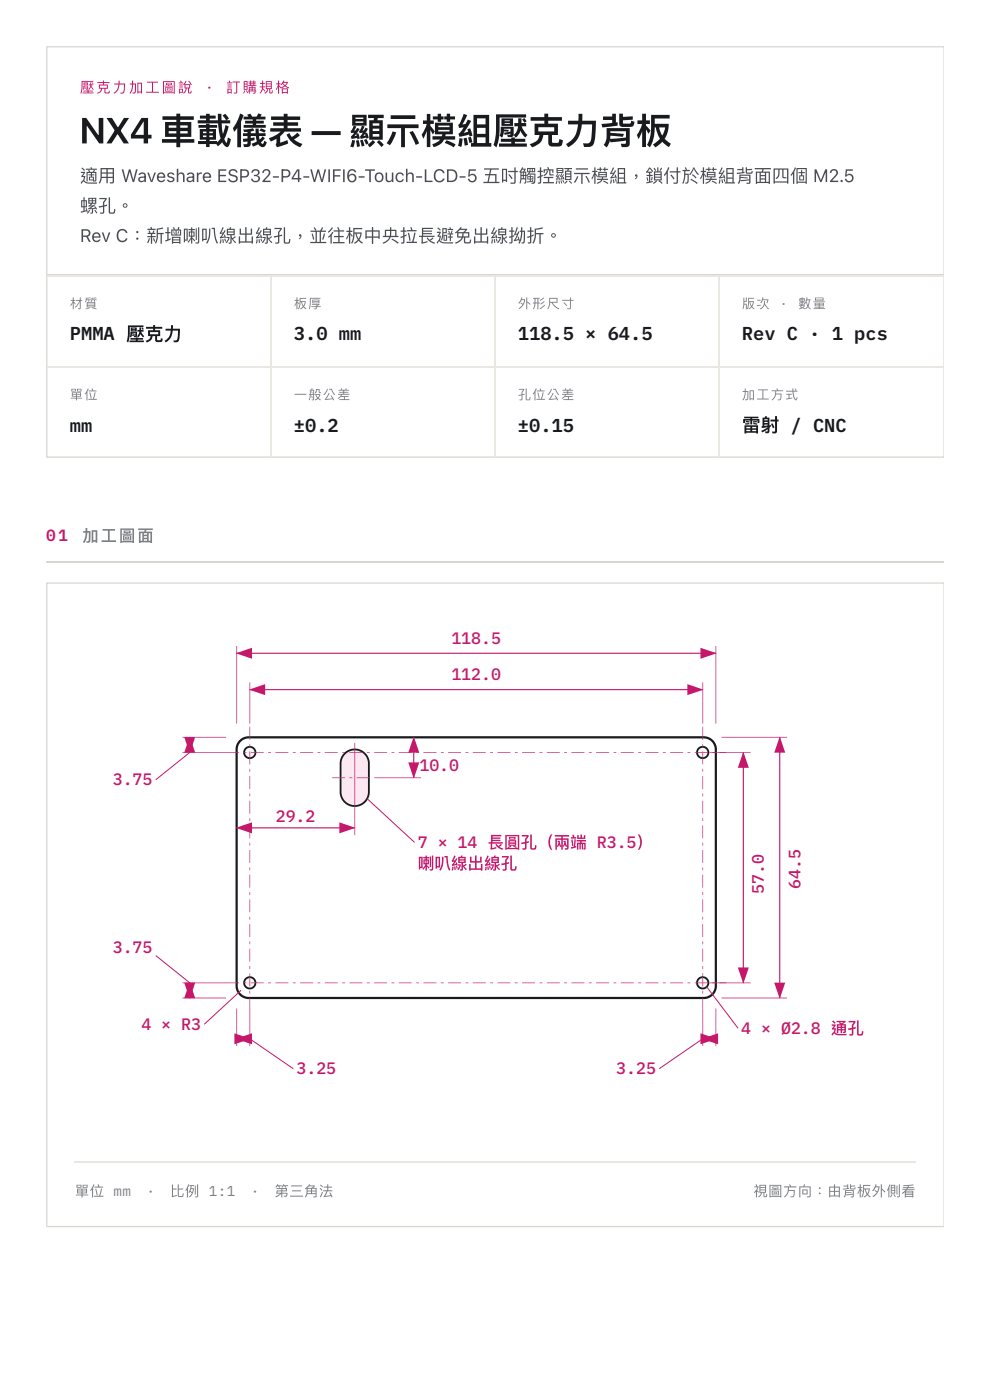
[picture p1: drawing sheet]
<svg xmlns="http://www.w3.org/2000/svg" width="210mm" height="297mm" viewBox="0 0 210 297" stroke-linecap="round" stroke-linejoin="round" font-family="sans-serif">
<path d="M9.9 9.9v87.1h190.2M9.9 9.9h.1M9.9 9.9h190.2M9.8 119.2h190.3" fill="none" stroke="#d9d6d0" stroke-width=".26"/>
<path d="M9.8 123.6h190.3v136.7h-190.3z" fill="#fff"/>
<path d="M10.1 58.3h189.9M9.9 123.7v136.5h190.2M9.9 123.7h.1M9.9 123.7h190.2" fill="none" stroke="#d9d6d0" stroke-width=".26"/>
<path d="M10.1 58.6h189.9M57.5 58.5v38.3M104.9 58.5v38.3M152.5 58.5v38.3M10.1 77.9h189.9M15.9 246.5h178.3" fill="none" stroke="#eae7e2" stroke-width=".26"/>
<path d="M50.9 157.2l.9-.6 .9-.2h96.5a2.57 2.57 0 0 1 2.6 2.6v50.2a2.57 2.57 0 0 1-2.6 2.5h-96.5a2.57 2.57 0 0 1-2.5-2.5v-50.2l.2-1z" fill="none" stroke="#191a1d" stroke-width=".47"/>
<circle cx="53" cy="159.6" r="1.2" fill="#f6f5f2"/>
<circle cx="53" cy="159.6" r="1.2" fill="none" stroke="#191a1d" stroke-width=".39"/>
<circle cx="149" cy="159.6" r="1.2" fill="#f6f5f2"/>
<circle cx="149" cy="159.6" r="1.2" fill="none" stroke="#191a1d" stroke-width=".39"/>
<circle cx="53" cy="208.5" r="1.2" fill="#f6f5f2"/>
<circle cx="53" cy="208.5" r="1.2" fill="none" stroke="#191a1d" stroke-width=".39"/>
<circle cx="149" cy="208.5" r="1.2" fill="#f6f5f2"/>
<circle cx="149" cy="208.5" r="1.2" fill="none" stroke="#191a1d" stroke-width=".39"/>
<path d="M73.1 159.9a3 3 0 0 1 3.3-.7 3 3 0 0 1 1.8 2.8v6a3 3 0 0 1-3 3 3 3 0 0 1-3-3v-6.4l.3-.9z" fill="#fbe8f1"/>
<path d="M73.1 159.9a3 3 0 0 1 3.3-.7 3 3 0 0 1 1.8 2.8v6a3 3 0 0 1-3 3 3 3 0 0 1-3-3v-6.4l.3-.9z" fill="none" stroke="#191a1d" stroke-width=".39"/>
<g fill="#c5186b">
<path d="M47.9 159.5h2.8v.2h-2.8zM51.6 159.5h.6v.2h-.6zM53.2 159.5h2.7v.2h-2.7zM56.9 159.5h.6v.2h-.6zM58.4 159.5h2.7v.2h-2.7zM62.1 159.5h.6v.2h-.6zM63.6 159.5h2.8v.2h-2.8zM67.3 159.5h.6v.2h-.6zM68.9 159.5h2.7v.2h-2.7zM72.5 159.5h.6v.2h-.6zM74.1 159.5h2.7v.2h-2.7zM77.8 159.5h.6v.2h-.6zM79.3 159.5h2.8v.2h-2.8zM83 159.5h.6v.2h-.6zM84.5 159.5h2.8v.2h-2.8zM88.2 159.5h.6v.2h-.6zM89.8 159.5h2.7v.2h-2.7zM93.5 159.5h.6v.2h-.6zM95 159.5h2.8v.2h-2.8zM98.7 159.5h.6v.2h-.6zM100.2 159.5h2.8v.2h-2.8zM103.9 159.5h.6v.2h-.6zM105.5 159.5h2.7v.2h-2.7zM109.2 159.5h.6v.2h-.6zM110.7 159.5h2.7v.2h-2.7zM114.4 159.5h.6v.2h-.6zM115.9 159.5h2.8v.2h-2.8zM119.6 159.5h.6v.2h-.6zM121.2 159.5h2.7v.2h-2.7zM124.8 159.5h.6v.2h-.6zM126.4 159.5h2.7v.2h-2.7zM130.1 159.5h.6v.2h-.6zM131.6 159.5h2.8v.2h-2.8zM135.3 159.5h.6v.2h-.6zM136.8 159.5h2.8v.2h-2.8zM140.5 159.5h.6v.2h-.6zM142.1 159.5h2.7v.2h-2.7zM145.8 159.5h.6v.2h-.6zM147.3 159.5h2.8v.2h-2.8zM151 159.5h.6v.2h-.6zM152.5 159.5h1.5v.2h-1.5zM47.9 208.4h2.8v.2h-2.8zM51.6 208.4h.6v.2h-.6zM53.2 208.4h2.7v.2h-2.7zM56.9 208.4h.6v.2h-.6zM58.4 208.4h2.7v.2h-2.7zM62.1 208.4h.6v.2h-.6zM63.6 208.4h2.8v.2h-2.8zM67.3 208.4h.6v.2h-.6zM68.9 208.4h2.7v.2h-2.7zM72.5 208.4h.6v.2h-.6zM74.1 208.4h2.7v.2h-2.7zM77.8 208.4h.6v.2h-.6zM79.3 208.4h2.8v.2h-2.8zM83 208.4h.6v.2h-.6zM84.5 208.4h2.8v.2h-2.8zM88.2 208.4h.6v.2h-.6zM89.8 208.4h2.7v.2h-2.7zM93.5 208.4h.6v.2h-.6zM95 208.4h2.8v.2h-2.8zM98.7 208.4h.6v.2h-.6zM100.2 208.4h2.8v.2h-2.8zM103.9 208.4h.6v.2h-.6zM105.5 208.4h2.7v.2h-2.7zM109.2 208.4h.6v.2h-.6zM110.7 208.4h2.7v.2h-2.7zM114.4 208.4h.6v.2h-.6zM115.9 208.4h2.8v.2h-2.8zM119.6 208.4h.6v.2h-.6zM121.2 208.4h2.7v.2h-2.7zM124.8 208.4h.6v.2h-.6zM126.4 208.4h2.7v.2h-2.7zM130.1 208.4h.6v.2h-.6zM131.6 208.4h2.8v.2h-2.8zM135.3 208.4h.6v.2h-.6zM136.8 208.4h2.8v.2h-2.8zM140.5 208.4h.6v.2h-.6zM142.1 208.4h2.7v.2h-2.7zM145.8 208.4h.6v.2h-.6zM147.3 208.4h2.8v.2h-2.8zM151 208.4h.6v.2h-.6zM152.5 208.4h1.5v.2h-1.5z"/>
<path d="M52.9 154.2h.1v2.7h-.1zM52.9 157.9h.1v.6h-.1zM52.9 159.4h.1v2.8h-.1zM52.9 163.1h.1v.6h-.1zM52.9 164.7h.1v2.7h-.1zM52.9 168.3h.1v.6h-.1zM52.9 169.9h.1v2.7h-.1zM52.9 173.6h.1v.6h-.1zM52.9 175.1h.1v2.8h-.1zM52.9 178.8h.1v.6h-.1zM52.9 180.3h.1v2.8h-.1zM52.9 184h.1v.6h-.1zM52.9 185.6h.1v2.7h-.1zM52.9 189.3h.1v.6h-.1zM52.9 190.8h.1v2.7h-.1zM52.9 194.5h.1v.6h-.1zM52.9 196h.1v2.8h-.1zM52.9 199.7h.1v.6h-.1zM52.9 201.3h.1v2.7h-.1zM52.9 205h.1v.6h-.1zM52.9 206.5h.1v2.7h-.1zM52.9 210.2h.1v.6h-.1zM52.9 211.7h.1v2.3h-.1zM148.9 154.2h.2v2.7h-.2zM148.9 157.9h.2v.6h-.2zM148.9 159.4h.2v2.8h-.2zM148.9 163.1h.2v.6h-.2zM148.9 164.7h.2v2.7h-.2zM148.9 168.3h.2v.6h-.2zM148.9 169.9h.2v2.7h-.2zM148.9 173.6h.2v.6h-.2zM148.9 175.1h.2v2.8h-.2zM148.9 178.8h.2v.6h-.2zM148.9 180.3h.2v2.8h-.2zM148.9 184h.2v.6h-.2zM148.9 185.6h.2v2.7h-.2zM148.9 189.3h.2v.6h-.2zM148.9 190.8h.2v2.7h-.2zM148.9 194.5h.2v.6h-.2zM148.9 196h.2v2.8h-.2zM148.9 199.7h.2v.6h-.2zM148.9 201.3h.2v2.7h-.2zM148.9 205h.2v.6h-.2zM148.9 206.5h.2v2.7h-.2zM148.9 210.2h.2v.6h-.2zM148.9 211.7h.2v2.3h-.2z"/>
<path d="M70.4 164.9h2.7v.2h-2.7zM74.1 164.9h.6v.2h-.6zM75.6 164.9h2.8v.2h-2.8zM79.3 164.9h.2v.2h-.2z"/>
</g>
<path d="M53 144.8v8.7M149 144.8v8.7" fill="none" stroke="#c5186b" stroke-width=".21"/>
<path d="M53 146.3h96" fill="none" stroke="#c5186b" stroke-width=".24"/>
<g fill="#c5186b">
<path d="M52.8 146.3l3.4-1.2v2.4z"/>
<path d="M145.7 145.1l3.5 1.2-3.5 1.2z"/>
</g>
<path d="M50.2 137v16.5M151.8 137v16.5" fill="none" stroke="#c5186b" stroke-width=".21"/>
<path d="M50.2 138.6h101.6" fill="none" stroke="#c5186b" stroke-width=".24"/>
<g fill="#c5186b">
<path d="M50 138.6l3.4-1.2v2.4z"/>
<path d="M148.5 137.4l3.4 1.2-3.4 1.2z"/>
</g>
<path d="M50.2 214v7.9M53 214v7.9M149 214v7.9M151.8 214v7.9" fill="none" stroke="#c5186b" stroke-width=".21"/>
<path d="M50.2 220.4h2.8" fill="none" stroke="#c5186b" stroke-width=".24"/>
<g fill="#c5186b">
<path d="M50 220.4l3.4-1.2v2.3z"/>
<path d="M49.7 219.2l3.4 1.2-3.4 1.1z"/>
</g>
<path d="M149 220.4h2.8" fill="none" stroke="#c5186b" stroke-width=".24"/>
<g fill="#c5186b">
<path d="M148.8 220.4l3.4-1.2v2.3z"/>
<path d="M148.5 219.2l3.4 1.2-3.4 1.1z"/>
</g>
<path d="M150.4 159.6h8.7M150.4 208.5h8.7M53 220.4l9.2 6.3M149 220.4l-9.2 6.3" fill="none" stroke="#c5186b" stroke-width=".21"/>
<path d="M157.6 159.6v48.9" fill="none" stroke="#c5186b" stroke-width=".24"/>
<g fill="#c5186b">
<path d="M157.6 159.5l1.2 3.4h-2.4z"/>
<path d="M156.4 205.3h2.4l-1.2 3.4z"/>
</g>
<path d="M153 156.4h13.9M153 211.7h13.9" fill="none" stroke="#c5186b" stroke-width=".21"/>
<path d="M165.3 156.4v55.3" fill="none" stroke="#c5186b" stroke-width=".24"/>
<g fill="#c5186b">
<path d="M165.3 156.3l1.2 3.4h-2.4z"/>
<path d="M164.1 208.5h2.4l-1.2 3.4z"/>
</g>
<path d="M38.7 156.4h9.2M38.7 159.6h9.2M38.7 208.5h9.2M38.7 211.7h9.2" fill="none" stroke="#c5186b" stroke-width=".21"/>
<path d="M40.2 156.4v3.2" fill="none" stroke="#c5186b" stroke-width=".24"/>
<g fill="#c5186b">
<path d="M40.2 156.3l1.2 3.4h-2.3z"/>
<path d="M39.1 156.4h2.3l-1.2 3.4z"/>
</g>
<path d="M40.2 208.5v3.2" fill="none" stroke="#c5186b" stroke-width=".24"/>
<g fill="#c5186b">
<path d="M40.2 208.3l1.2 3.5h-2.3z"/>
<path d="M39.1 208.5h2.3l-1.2 3.4z"/>
</g>
<path d="M40.2 159.6l-7.2 5.8M75.2 157.6v19.6M79.5 165h9.8M33 202.7l7.2 5.8" fill="none" stroke="#c5186b" stroke-width=".21"/>
<path d="M50.2 175.6h25" fill="none" stroke="#c5186b" stroke-width=".24"/>
<g fill="#c5186b">
<path d="M50 175.6l3.4-1.1v2.3z"/>
<path d="M71.9 174.5l3.5 1.1-3.5 1.2z"/>
</g>
<path d="M87.7 156.4v8.6" fill="none" stroke="#c5186b" stroke-width=".24"/>
<g fill="#c5186b">
<path d="M87.7 156.3l1.2 3.4h-2.3z"/>
<path d="M86.6 161.7h2.3l-1.2 3.5z"/>
</g>
<path d="M77.9 169.5l10 9.2M51.1 210.1l-7.8 7.2M149.8 209.4l6.7 8.8" fill="none" stroke="#c5186b" stroke-width=".21"/>
<text font-size="7.7" fill="#191a1d" x="16.9" y="30.4">NX4 車載儀表 — 顯示模組壓克力背板</text>
<g font-size="4" fill="#191a1d">
<text x="14.8" y="72.2">PMMA 壓克力</text>
<text x="62.3" y="72.2">3.0 mm</text>
<text x="109.8" y="72.2">118.5 × 64.5</text>
<text x="157.3" y="72.2">Rev C · 1 pcs</text>
<text x="14.8" y="91.5">mm</text>
<text x="62.3" y="91.5">±0.2</text>
<text x="109.8" y="91.5">±0.15</text>
<text x="157.3" y="91.5">雷射 / CNC</text>
</g>
<g font-size="3.8" fill="#4a4d54">
<text x="16.9" y="38.6">適用 Waveshare ESP32-P4-WIFI6-Touch-LCD-5 五吋觸控顯示模組，鎖付於模組背面四個 M2.5</text>
<text x="16.9" y="45">螺孔。</text>
<text x="16.9" y="51.3">Rev C：新增喇叭線出線孔，並往板中央拉長避免出線拗折。</text>
</g>
<g font-size="3.5" fill="#c5186b">
<text x="95.7" y="136.5">118.5</text>
<text x="95.7" y="144.3">112.0</text>
<text x="23.9" y="166.5">3.75</text>
<text x="88.9" y="163.6">10.0</text>
<text x="58.5" y="174.4">29.2</text>
<text x="88.6" y="179.9">7 × 14 長圓孔（兩端 R3.5）</text>
<text x="88.6" y="184.4">喇叭線出線孔</text>
<text x="162" y="189.6" transform="rotate(-90 162 189.6)">57.0</text>
<text x="169.7" y="188.5" transform="rotate(-90 169.7 188.5)">64.5</text>
<text x="23.9" y="202.2">3.75</text>
<text x="30" y="218.5">4 × R3</text>
<text x="157.2" y="219.4">4 × Ø2.8 通孔</text>
<text x="62.9" y="227.9">3.25</text>
<text x="130.6" y="227.9">3.25</text>
</g>
<text font-size="3.4" fill="#c5186b" x="9.8" y="114.8">01</text>
<text font-size="3.4" fill="#7b7f87" x="17.5" y="114.8">加工 圖面</text>
<g font-size="3" fill="#c5186b">
<text x="16.9" y="19.6">壓克力 加工 圖說</text>
<text x="43.5" y="19.6">·</text>
<text x="48" y="19.6">訂購規格</text>
</g>
<g font-size="3" fill="#7b7f87">
<text x="15.9" y="253.7">單位 mm</text>
<text x="31" y="253.7">·</text>
<text x="36.1" y="253.7">比例 1:1</text>
<text x="53.1" y="253.7">·</text>
<text x="58.2" y="253.7">第三角 法</text>
<text x="159.7" y="253.7">視圖方向：由背板外側看</text>
</g>
<g font-size="2.8" fill="#7b7f87">
<text x="14.8" y="65.4">材質</text>
<text x="62.3" y="65.4">板厚</text>
<text x="109.8" y="65.4">外形尺寸</text>
<text x="157.3" y="65.4">版次</text>
<text x="165.4" y="65.4">·</text>
<text x="169.2" y="65.4">數量</text>
<text x="14.8" y="84.7">單位</text>
<text x="62.3" y="84.7">一 般公差</text>
<text x="109.8" y="84.7">孔位公差</text>
<text x="157.3" y="84.7">加工 方 式</text>
</g>
</svg>
